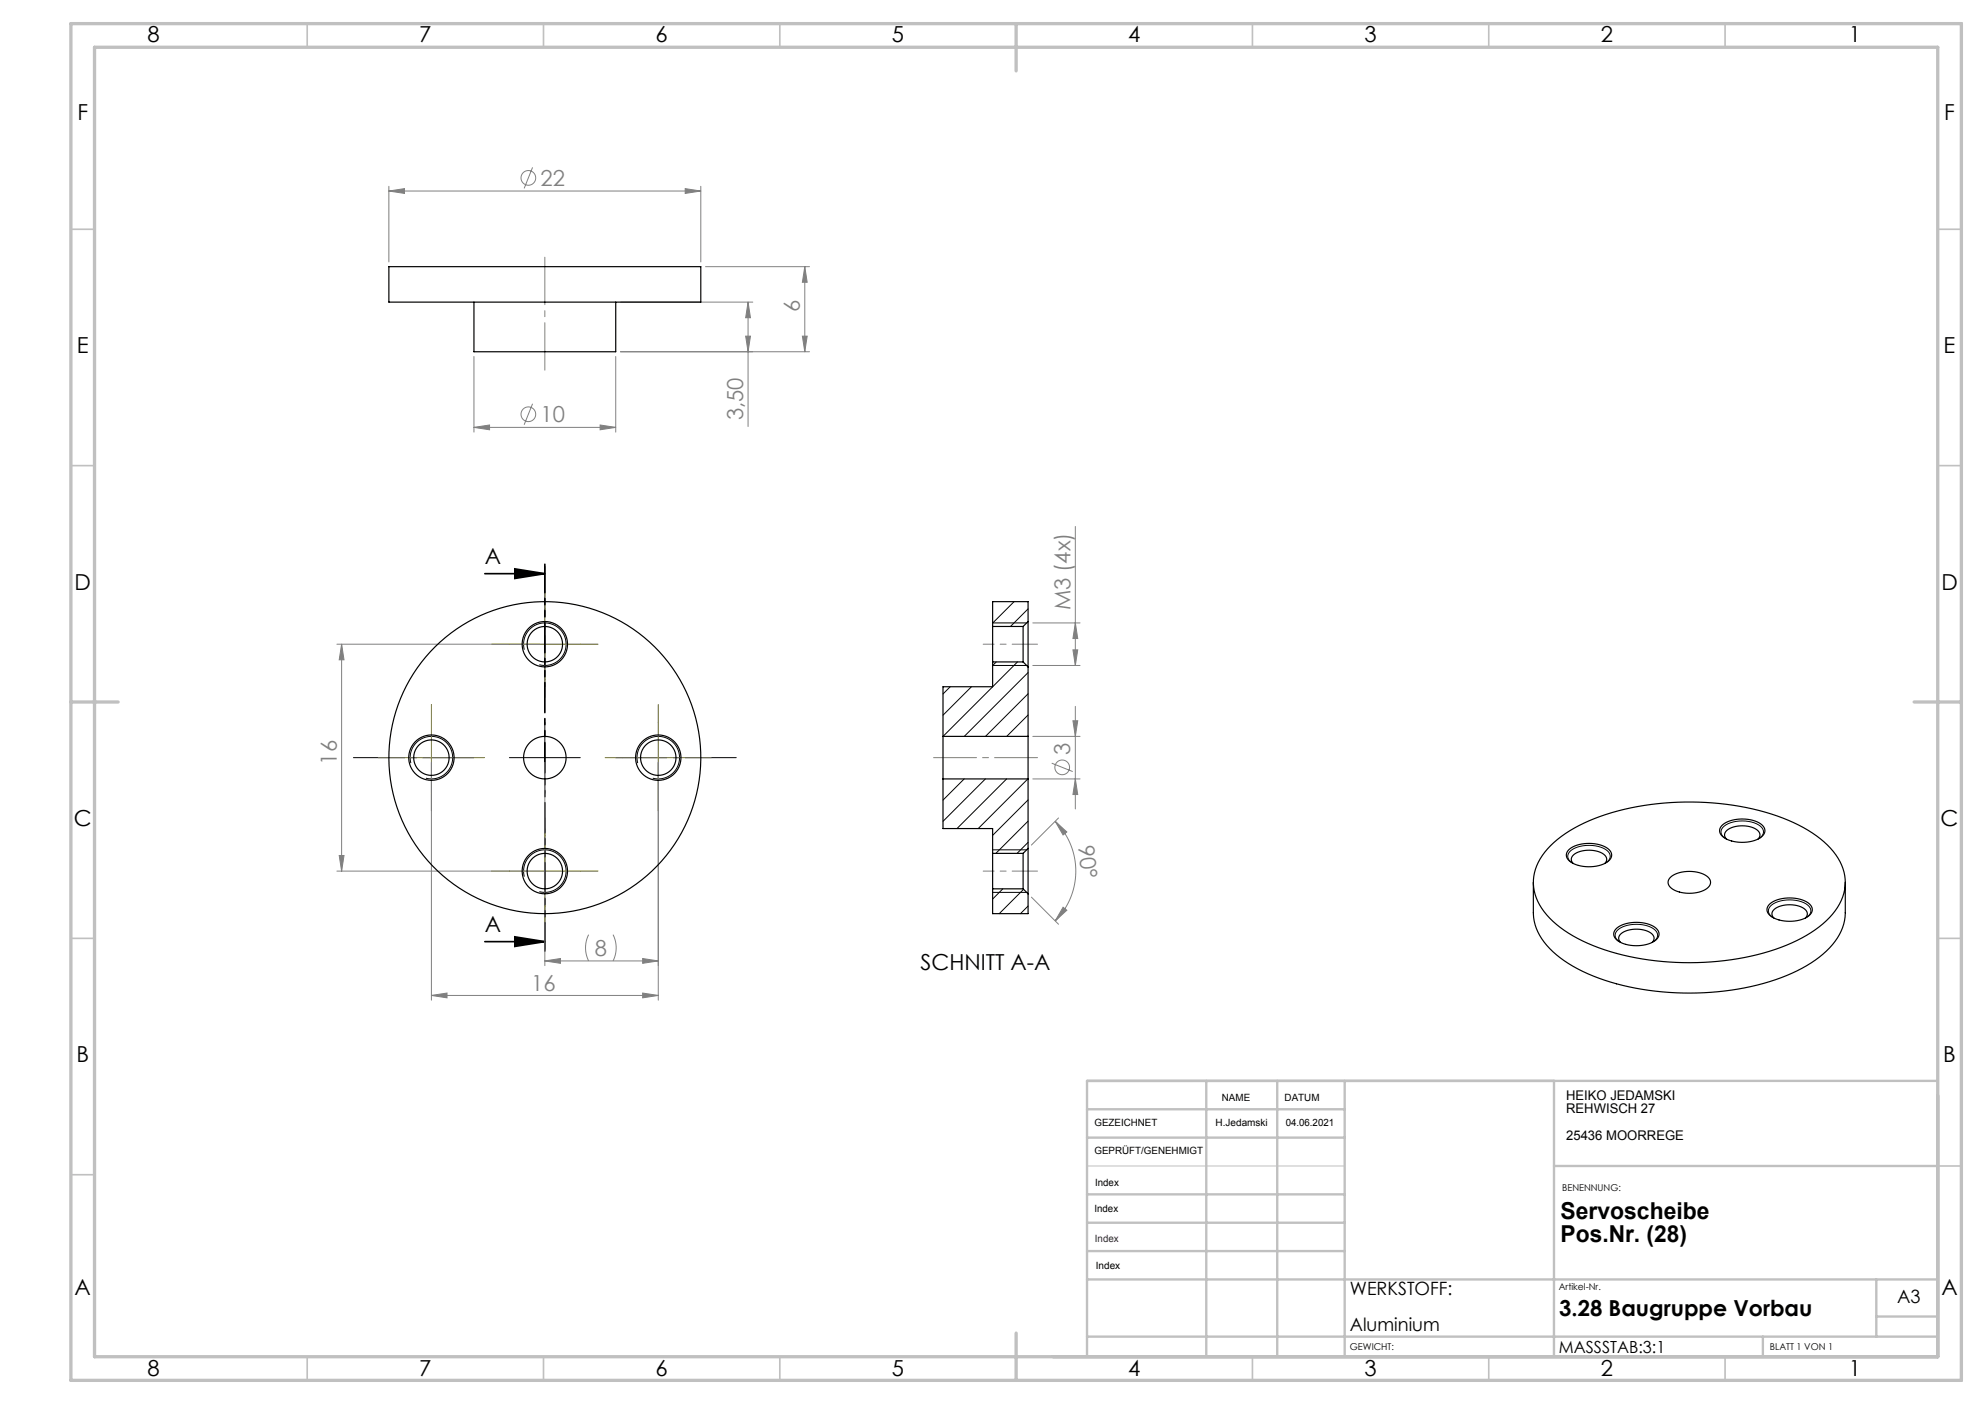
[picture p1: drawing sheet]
<svg xmlns="http://www.w3.org/2000/svg" width="420mm" height="297mm" viewBox="0 0 420 297" stroke-linecap="round" stroke-linejoin="round" font-family="sans-serif">
<g fill="none" stroke="#808080" stroke-width=".21">
<path d="M82.3 39.4v16M112.7 35.4l-1.8 4.5M145 39.9l3.3 .5-3.3 .5zM148.3 39.4v16M82.3 40.4l3.3-.5v1zM82.3 40.4h66M149.3 56.4h22M170.3 56.4l.5 3.3h-1zM170.3 56.4v18M100.3 75.4v16M130.3 75.4v16M131.3 74.4h40"/>
<path d="M131.3 63.9h28M157.8 71.1h1l-.5 3.3zM158.3 63.9v26.3M158.3 63.9l.5 3.3h-1zM169.8 71.1h1l-.5 3.3zM100.3 90.4l3.3-.5v1zM100.3 90.4h30M112.7 85.4l-1.8 4.5M127 89.9l3.3 .5-3.3 .5zM227.5 111.4v29.4M71.3 136.3h43M72.3 136.3v48"/>
<path d="M72.3 136.3l.5 3.3h-1zM218.5 131.8h10M227 137.5h1l-.5 3.3zM227.5 131.8l.5 3.3h-1zM218.5 140.8h10M218.5 155.8h10M227 152.5h1l-.5 3.3zM227.5 149.4v21.7M91.3 161.3v50.3M115.3 161.3v43M139.3 161.3v50.3M218.5 164.8h10"/>
<path d="M222.5 161.4l4.5 1.8M223.3 173.7l2.4 2.3-.8 .6zM223.3 173.7a14.9 14.9 0 0 1 0 21.1M224 173l-5.8 5.8M227.5 164.8l.5 3.3h-1zM71.3 184.3h43M71.8 181h1l-.5 3.3zM124.5 197.7a6.2 6.2 0 0 0 0 5.6M129.7 197.7a6.2 6.2 0 0 1 0 5.6M218.2 189.8l5.8 5.7M224.9 191.9l.8 .7-2.4 2.2zM91.3 210.6l3.3-.5v1z"/>
<path d="M91.3 210.6h48M115.3 203.3l3.3-.5v1zM115.3 203.3h24M136 210.1l3.3 .5-3.3 .5zM136 202.8l3.3 .5-3.3 .5z"/>
<circle cx="111.8" cy="37.6" r="1.56"/>
<circle cx="111.8" cy="87.6" r="1.56"/>
<circle cx="224.7" cy="162.3" r="1.56"/>
</g>
<g fill="none" stroke="#000" stroke-width=".21">
<path d="M110.9 137.4a4.5 4.5 0 0 1 4-5.6 4.5 4.5 0 0 1 4.9 4.9 4.5 4.5 0 0 1-5.7 3.9M210 131.8h7.2M115.3 152.8v15M210 140.8h7.2M86.9 161.4a4.5 4.5 0 0 1 4-5.6 4.5 4.5 0 0 1 4.9 4.9 4.5 4.5 0 0 1-5.7 3.9M107.8 160.3h15M134.9 161.4a4.5 4.5 0 0 1 4-5.6 4.5 4.5 0 0 1 4.9 4.9 4.5 4.5 0 0 1-5.7 3.9M210 179.8h7.2M364.9 177.3a1.54 1.54 0 0 1-.8-1.5 1.54 1.54 0 0 1 1.1-1.3 7.4 7.4 0 0 1 7.3 .3 1.46 1.46 0 0 1-.2 2.5M110.9 185.4a4.5 4.5 0 0 1 4-5.6 4.5 4.5 0 0 1 4.9 4.9 4.5 4.5 0 0 1-5.7 3.9M210 188.8h7.2M332.5 182.5a1.54 1.54 0 0 1-.8-1.5 1.54 1.54 0 0 1 1.1-1.4 7.4 7.4 0 0 1 7.3 .4 1.46 1.46 0 0 1-.2 2.5"/>
<path d="M342.5 199.2a1.54 1.54 0 0 1-.8-1.5 1.54 1.54 0 0 1 1.1-1.4 7.4 7.4 0 0 1 7.3 .4 1.46 1.46 0 0 1-.2 2.5M375 194a1.54 1.54 0 0 1-.8-1.5 1.54 1.54 0 0 1 1-1.3 7.4 7.4 0 0 1 7.3 .3 1.46 1.46 0 0 1-.1 2.5"/>
</g>
<path d="M102.6 121.4h12.7M108.9 120.3l6.4 1.1-6.4 1zM102.6 199.2h12.7M108.9 198.2l6.4 1-6.4 1z" fill="none" stroke="#000" stroke-width=".35"/>
<path d="M115.3 145.3v-25.5M100.3 160.3h-25.5M115.3 175.3v25.5M130.3 160.3h25.5" fill="none" stroke="#000" stroke-width=".21" stroke-dasharray="15.2 1.3 1.3 1.3" stroke-dashoffset="4.4"/>
<g fill="none" stroke="#808000" stroke-width=".21" stroke-dasharray="15.2 1.3 1.3 1.3">
<path d="M107.8 136.3h-3.8M115.3 128.8v-3.8M122.8 136.3h3.7M91.3 152.8v-3.8M115.3 143.8v3.7M139.3 152.8v-3.8M83.8 160.3h-3.8M91.3 167.8v3.7M98.8 160.3h3.7M115.3 176.8v-3.8M131.8 160.3h-3.8M139.3 167.8v3.7"/>
<path d="M146.8 160.3h3.7M107.8 184.3h-3.8M115.3 191.8v3.7M122.8 184.3h3.7"/>
</g>
<path d="M107.8 136.3h15M115.3 128.8v15M91.3 152.8v15M139.3 152.8v15M83.8 160.3h15M115.3 176.8v15M131.8 160.3h15M107.8 184.3h15" fill="none" stroke="#808000" stroke-width=".21"/>
<path d="M115.3 119.4v81.8" fill="none" stroke="#000" stroke-width=".35" stroke-dasharray="6.3 1.3 1.3 1.3 1.3 1.3" stroke-dashoffset=".4"/>
<path d="M197.5 160.3h22" fill="none" stroke="#808080" stroke-width=".21" stroke-dasharray="15.2 1.3 1.3 1.3" stroke-dashoffset="6.1"/>
<path d="M208 136.3h8.5M208 184.3h8.5" fill="none" stroke="#808080" stroke-width=".21" stroke-dasharray="15.2 1.3 1.3 1.3" stroke-dashoffset="12.9"/>
<path d="M219.5 136.3h-3M219.5 184.3h-3" fill="none" stroke="#808080" stroke-width=".21" stroke-dasharray="15.2 1.3 1.3 1.3"/>
<path d="M115.3 54.4v23.9" fill="none" stroke="#808080" stroke-width=".21" stroke-dasharray="15.2 1.3 1.3 1.3" stroke-dashoffset="5.2"/>
<path d="M230 246.7h54.5" fill="none" stroke="#c0c0c0" stroke-width=".21"/>
<g fill="none" stroke="#c0c0c0" stroke-width=".35">
<path d="M65 5v5M115 5v5M165 5v5M265 5v5M315 5v5M365 5v5M15 48.5h5M410 48.5h5M15 98.5h5M410 98.5h5M15 198.5h5M410 198.5h5"/>
<path d="M15 248.5h5M410 246.7h5M65 287v5M115 287v5M165 287v5M265 287v5M315 287v5M365 287v5"/>
</g>
<g fill="none" stroke="#c0c0c0" stroke-width=".5">
<path d="M230 234.7h54.5M255.2 228.7v58.3M270.2 228.7v58.3M284.5 228.7v58.3M328.8 228.7v58.3M410 228.6l-180 .1v58.3M230 252.7h54.5M230 240.7h54.5M230 258.7h54.5M328.8 246.7h81.2M230 264.7h54.5M230 270.7h180"/>
<path d="M397 270.7v12.1M397 278.5h13M230 282.8h180M373 282.8v4.2"/>
</g>
<path d="M15 5h400v287h-400zM20 10h390v277h-390zM215 5v10M15 148.5h10M405 148.5h10M215 282v10" fill="none" stroke="#c0c0c0" stroke-width=".7"/>
<path d="M108.9 120.3l6.4 1.1-6.4 1zM108.9 198.2l6.4 1-6.4 1z" fill="#000"/>
<g fill="#808080">
<path d="M224.9 191.9l.8 .7-2.4 2.2zM223.3 173.7l2.4 2.3-.8 .6z"/>
<path d="M145 39.9l3.3 .5-3.3 .5zM82.3 40.4l3.3-.5v1z"/>
<path d="M127 89.9l3.3 .5-3.3 .5zM100.3 90.4l3.3-.5v1zM136 202.8l3.3 .5-3.3 .5zM115.3 203.3l3.3-.5v1z"/>
<path d="M227 137.5h1l-.5 3.3zM227.5 131.8l.5 3.3h-1z"/>
<path d="M157.8 71.1h1l-.5 3.3zM158.3 63.9l.5 3.3h-1z"/>
<path d="M227 152.5h1l-.5 3.3zM227.5 164.8l.5 3.3h-1z"/>
<path d="M170.3 56.4l.5 3.3h-1zM169.8 71.1h1l-.5 3.3zM72.3 136.3l.5 3.3h-1zM71.8 181h1l-.5 3.3z"/>
<path d="M91.3 210.6l3.3-.5v1zM136 210.1l3.3 .5-3.3 .5z"/>
</g>
<g fill="none" stroke="#000" stroke-width=".25">
<path d="M82.3 56.4h66v7.5h-66zM100.3 63.9v10.5h30v-10.5M210 132.5v7.5M210 132.5h6.5M216.5 132.5v7.5M217.5 131.5v9.6M217.5 131.5v-4.2h-7.5v5.2M217.5 131.5l-1 1M199.5 155.8v9M199.5 155.8h18M210 140v5.3h-10.5v10.5M210 140h6.5"/>
<path d="M216.5 140l1 1.1M217.5 155.8v9M217.5 141.1v14.7M199.5 164.8h18M199.5 164.8v10.5h10.5v5.2M217.5 179.5v9.6M217.5 164.8v14.7M217.5 179.5l-1 1M328.1 178.9a34.1 34.1 0 0 1 17-8 59.3 59.3 0 0 1 33.2 2.6 21.2 21.2 0 0 1 11 8.8 9.8 9.8 0 0 1-2.2 11.8 32.8 32.8 0 0 1-16.6 8.2 59.1 59.1 0 0 1-34.5-2.7 21.6 21.6 0 0 1-10.2-8.2 9.7 9.7 0 0 1 1.6-11.8zM331.8 179.9a7.4 7.4 0 0 1 8.6-.2 1.59 1.59 0 0 1-.4 2.7 7.7 7.7 0 0 1-8-.3 1.47 1.47 0 0 1-.2-2.2zM364.3 174.7a7.4 7.4 0 0 1 8.5-.2 1.59 1.59 0 0 1-.4 2.7 7.7 7.7 0 0 1-8-.3 1.47 1.47 0 0 1-.1-2.2zM365.3 177.5a1.32 1.32 0 0 1 .7-2.2 6 6 0 0 1 6 .4 1.15 1.15 0 0 1 0 1.8"/>
<path d="M210 180.5v7.5M210 188v5.3h7.5v-4.2M210 180.5h6.5M210 188h6.5M216.5 180.5v7.5M216.5 188l1 1.1M324.4 186.7v6.4a11.6 11.6 0 0 0 4.9 8.9 38.3 38.3 0 0 0 18.2 7.3 58.5 58.5 0 0 0 31.6-3.4 21.2 21.2 0 0 0 10.1-8.2l.7-1.5 .5-2.3v-7.2M332.9 182.7a1.32 1.32 0 0 1 .7-2.3 6 6 0 0 1 5.9 .5 1.15 1.15 0 0 1 .1 1.8M341.9 196.6a7.4 7.4 0 0 1 8.5-.2 1.59 1.59 0 0 1-.4 2.7 7.7 7.7 0 0 1-8-.3 1.47 1.47 0 0 1-.1-2.2zM342.9 199.4a1.32 1.32 0 0 1 .7-2.3 6 6 0 0 1 6 .5 1.15 1.15 0 0 1 0 1.8M353.5 185.6a7 7 0 0 1 7.9 0 1.54 1.54 0 0 1-.6 2.6 7.2 7.2 0 0 1-7.4-.5 1.38 1.38 0 0 1 .1-2.1zM374.3 191.4a7.4 7.4 0 0 1 8.6-.2 1.59 1.59 0 0 1-.4 2.7 7.7 7.7 0 0 1-8-.3 1.47 1.47 0 0 1-.2-2.2z"/>
<path d="M375.3 194.2a1.32 1.32 0 0 1 .7-2.2 6 6 0 0 1 6 .4 1.15 1.15 0 0 1 0 1.8"/>
<circle cx="115.3" cy="136.3" r="3.7"/>
<circle cx="115.3" cy="136.3" r="4.8"/>
<circle cx="91.3" cy="160.3" r="4.8"/>
<circle cx="91.3" cy="160.3" r="3.8"/>
<circle cx="115.3" cy="160.3" r="33"/>
<circle cx="115.3" cy="160.3" r="4.5"/>
<circle cx="139.3" cy="160.3" r="4.8"/>
<circle cx="139.3" cy="160.3" r="3.8"/>
<circle cx="115.3" cy="184.3" r="3.7"/>
<circle cx="115.3" cy="184.3" r="4.8"/>
</g>
<g fill="none" stroke="#000" stroke-width=".21">
<path d="M210.1 127.3h-.1M214.6 127.3l-4.6 4.5M217.5 128.8l-3.7 3.7M201.1 145.3l-1.6 1.5M205.5 145.3l-6 6M210.8 140l-.8 .8M215.3 140l-15.8 15.8M217.5 142.3l-13.5 13.5M217.5 146.8l-9 9M217.5 151.3l-4.5 4.5M217.5 155.7v.1M204 164.8l-4.5 4.5"/>
<path d="M208.5 164.8l-9 8.9M213 164.8l-10.5 10.5M217.5 164.8l-10.5 10.5M217.5 169.2l-7.5 7.5M217.5 173.7l-6.8 6.8M217.5 178.2l-2.3 2.3M212.2 188l-2.2 2.2M216.6 188.1l-5.2 5.2M217.5 191.7l-1.6 1.6"/>
</g>
<g font-size="4.9">
<text x="330.2" y="257.9">Servoscheibe</text>
<text x="330.2" y="262.8">Pos.Nr. (28)</text>
</g>
<g font-size="4.7">
<text x="31.2" y="9">8</text>
<text x="88.7" y="9">7</text>
<text x="138.7" y="9">6</text>
<text x="188.7" y="9">5</text>
<text x="238.7" y="9">4</text>
<text x="288.7" y="9">3</text>
<text x="338.7" y="9">2</text>
<text x="391.2" y="9">1</text>
<text x="16.4" y="25.5">F</text>
<text x="411.4" y="25.5">F</text>
<text x="16.3" y="74.7">E</text>
<text x="411.3" y="74.7">E</text>
<text x="102.6" y="119.3">A</text>
<text x="15.8" y="124.8">D</text>
<text x="410.8" y="124.8">D</text>
<text x="15.6" y="174.8">C</text>
<text x="410.6" y="174.8">C</text>
<text x="102.6" y="197.1">A</text>
<text x="194.8" y="205.1">SCHNITT A-A</text>
<text x="16.2" y="224.7">B</text>
<text x="411.2" y="224.7">B</text>
<text x="15.8" y="274">A</text>
<text x="410.8" y="274">A</text>
<text x="329.9" y="278.4">3.28 Baugruppe Vorbau</text>
<text x="31.2" y="291">8</text>
<text x="88.7" y="291">7</text>
<text x="138.7" y="291">6</text>
<text x="188.7" y="291">5</text>
<text x="238.7" y="291">4</text>
<text x="288.7" y="291">3</text>
<text x="338.7" y="291">2</text>
<text x="391.2" y="291">1</text>
</g>
<g font-size="4.7" fill="#808080">
<text x="114.4" y="39.3">22</text>
<text x="169.3" y="65.9" transform="rotate(-90 169.3 65.9)">6</text>
<text x="114.4" y="89.3">10</text>
<text x="157.3" y="88.9" transform="rotate(-90 157.3 88.9)">3,50</text>
<text x="226.5" y="129.1" transform="rotate(-90 226.5 129.1)">M3 (4x)</text>
<text x="71.3" y="161.8" transform="rotate(-90 71.3 161.8)">16</text>
<text x="226.5" y="159.8" transform="rotate(-90 226.5 159.8)">3</text>
<text x="228.1" y="178.9" transform="rotate(83 228.1 178.9)">90°</text>
<text x="125.8" y="202.3">8</text>
<text x="112.4" y="209.6">16</text>
</g>
<g font-size="3.9">
<text x="285.6" y="273.9">WERKSTOFF:</text>
<text x="401.4" y="275.6">A3</text>
<text x="285.6" y="281.6">Aluminium</text>
</g>
<text font-size="3.5" x="329.9" y="286.3">MASSSTAB:3:1</text>
<g font-size="2.8">
<text x="331.4" y="232.7">HEIKO JEDAMSKI</text>
<text x="331.4" y="235.5">REHWISCH 27</text>
<text x="331.4" y="241.1">25436 MOORREGE</text>
</g>
<g font-size="2.1">
<text x="258.5" y="232.8">NAME</text>
<text x="271.8" y="232.9">DATUM</text>
<text x="231.6" y="238.2">GEZEICHNET</text>
<text x="257.2" y="238.2">H.Jedamski</text>
<text x="272" y="238.2">04.06.2021</text>
<text x="231.6" y="244.2">GEPRÜFT/GENEHMIGT</text>
<text x="231.7" y="250.8">Index</text>
<text x="231.6" y="256.4">Index</text>
<text x="231.9" y="268.5">Index</text>
</g>
<text font-size="2.1" fill="#400040" x="231.7" y="262.7">Index</text>
<g font-size="2">
<text x="330.5" y="251.9">BENENNUNG:</text>
<text x="329.8" y="272.9">Artikel-Nr.</text>
<text x="285.6" y="285.5">GEWICHT:</text>
<text x="374.5" y="285.6">BLATT 1 VON 1</text>
</g>
</svg>
